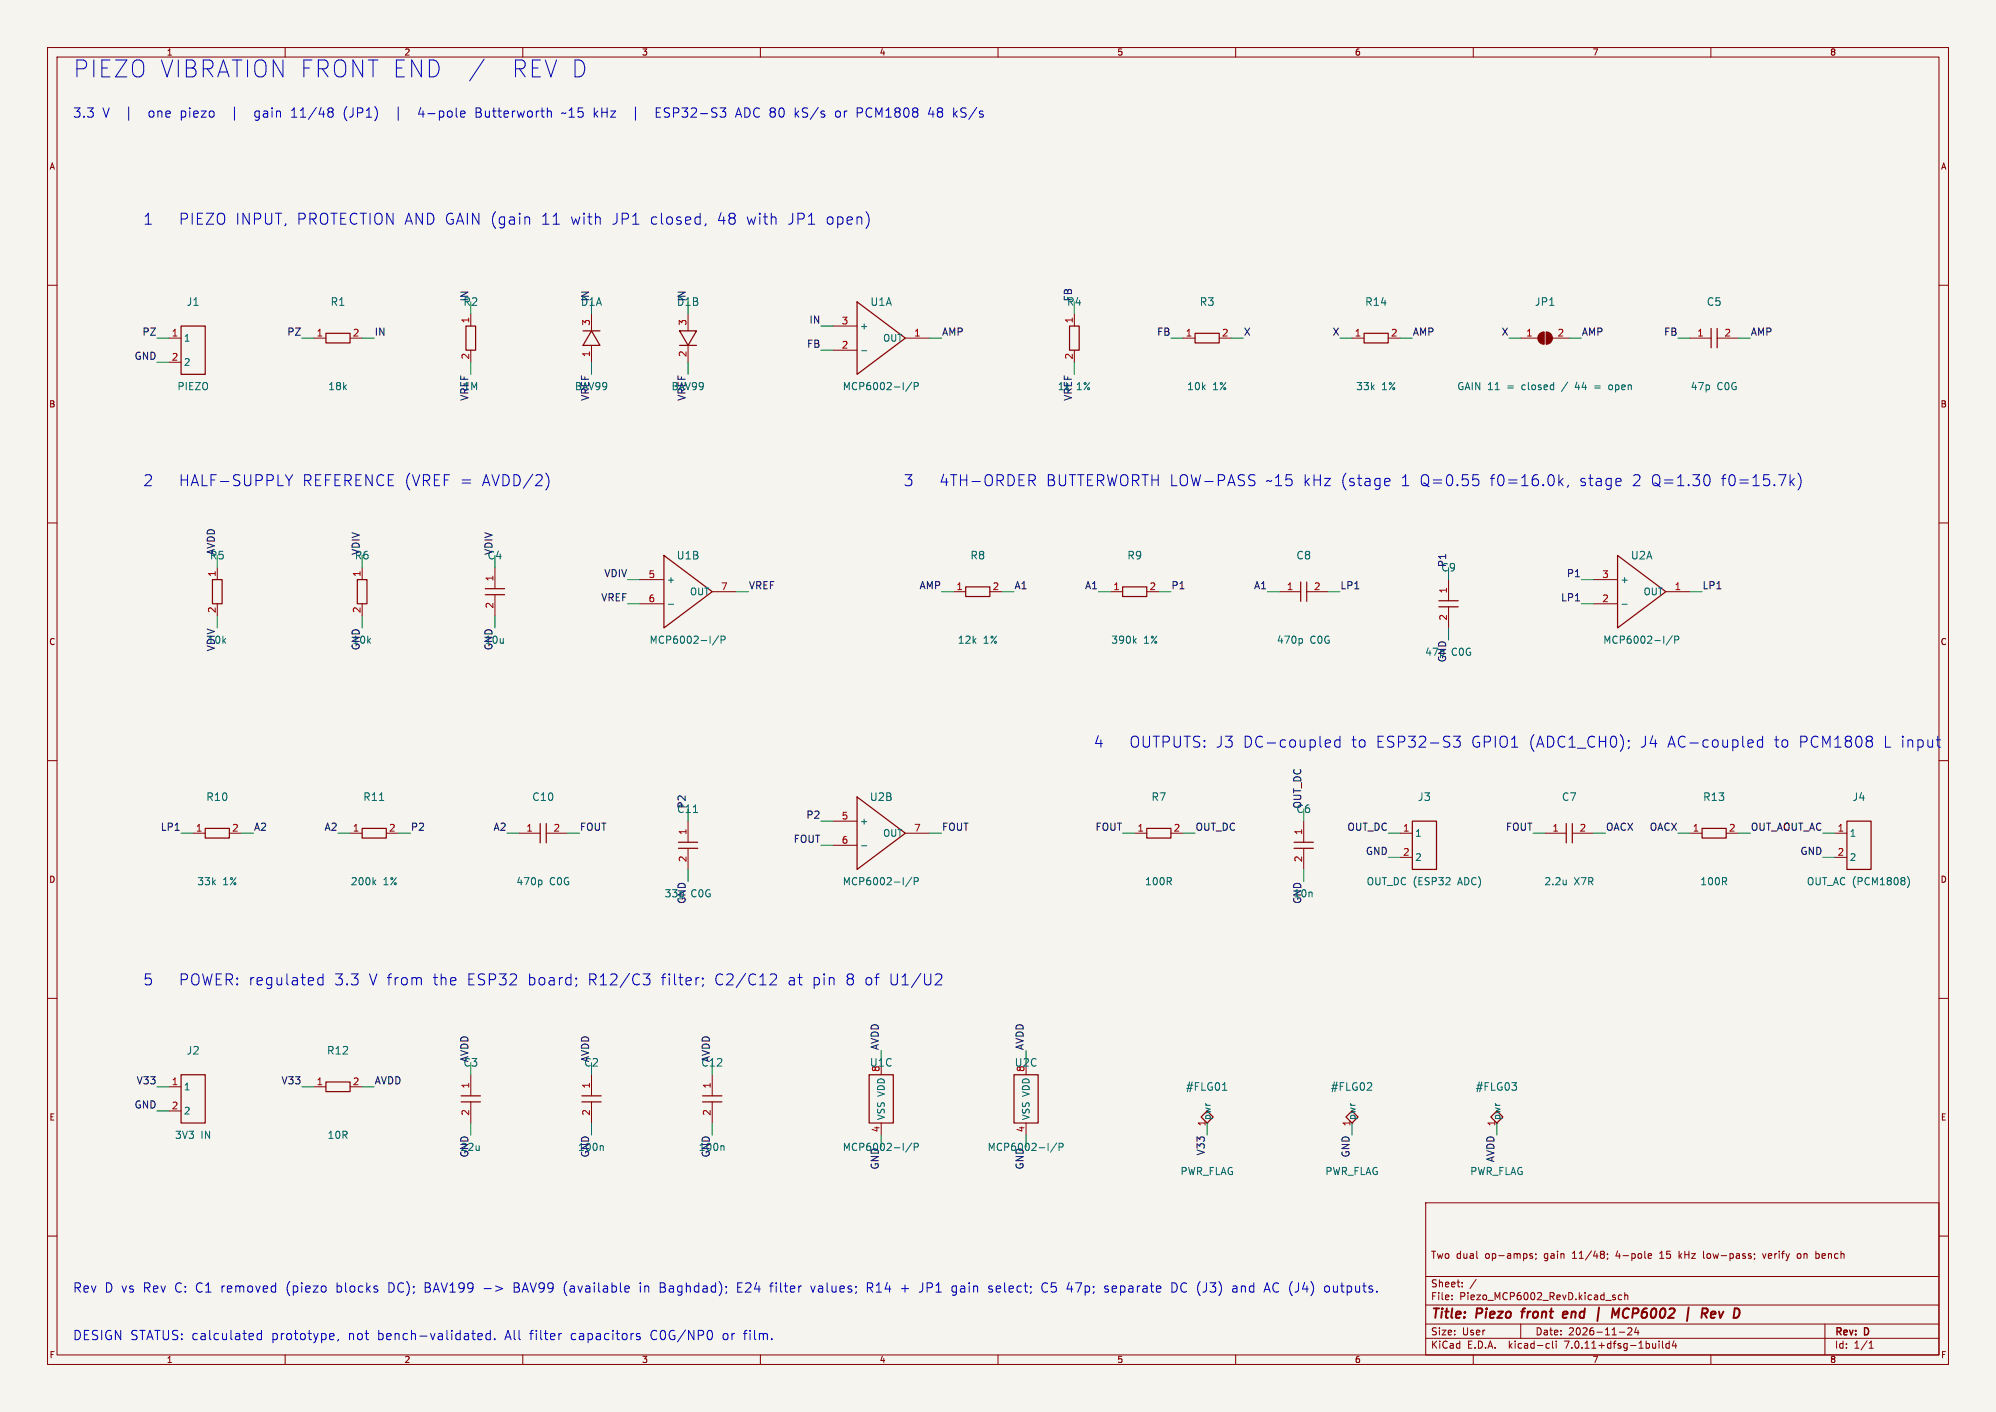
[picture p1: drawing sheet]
(kicad_sch (version 20230121) (generator eeschema) (paper "User" 420 297) (title_block (title "Piezo front end | MCP6002 | Rev D") (date "2026-11-24") (rev "D") (comment 1 "Two dual op-amps; gain 11/48; 4-pole 15 kHz low-pass; verify on bench"))
(lib_symbols
(symbol "Piezo_Local:BAV199" (pin_names (offset 0.508) hide) (in_bom yes) (on_board yes) (property "Reference" "D" (at 0 0 0) (effects (font (size 1.7780 1.7780)) )) (property "Value" "BAV199" (at 0 0 0) (effects (font (size 1.7780 1.7780)) )) (symbol "BAV199_1_1" (polyline (pts (xy -1.7780 1.5240)(xy 1.7780 1.5240)) (stroke (width 0.254) (type default)) (fill (type none)))(polyline (pts (xy -1.7780 -1.5240)(xy 1.7780 -1.5240)(xy 0.0000 1.5240)(xy -1.7780 -1.5240)) (stroke (width 0.254) (type default)) (fill (type none)))(pin passive line (at 0.0000 5.0800 270) (length 3.5560) (name "K1/A2" (effects (font (size 1.4224 1.4224)) )) (number "3" (effects (font (size 1.4224 1.4224)) )))(pin passive line (at 0.0000 -5.0800 90) (length 3.5560) (name "A1" (effects (font (size 1.4224 1.4224)) )) (number "1" (effects (font (size 1.4224 1.4224)) ))))(symbol "BAV199_2_1" (polyline (pts (xy -1.7780 -1.5240)(xy 1.7780 -1.5240)) (stroke (width 0.254) (type default)) (fill (type none)))(polyline (pts (xy -1.7780 1.5240)(xy 1.7780 1.5240)(xy 0.0000 -1.5240)(xy -1.7780 1.5240)) (stroke (width 0.254) (type default)) (fill (type none)))(pin passive line (at 0.0000 5.0800 270) (length 3.5560) (name "K1/A2" (effects (font (size 1.4224 1.4224)) )) (number "3" (effects (font (size 1.4224 1.4224)) )))(pin passive line (at 0.0000 -5.0800 90) (length 3.5560) (name "K2" (effects (font (size 1.4224 1.4224)) )) (number "2" (effects (font (size 1.4224 1.4224)) )))))
(symbol "Piezo_Local:C_H" (pin_names (offset 0.508)) (in_bom yes) (on_board yes) (property "Reference" "C" (at 0 0 0) (effects (font (size 1.7780 1.7780)) )) (property "Value" "C_H" (at 0 0 0) (effects (font (size 1.7780 1.7780)) )) (symbol "C_H_1_1" (polyline (pts (xy -0.6350 -2.0320)(xy -0.6350 2.0320)) (stroke (width 0.254) (type default)) (fill (type none)))(polyline (pts (xy 0.6350 -2.0320)(xy 0.6350 2.0320)) (stroke (width 0.254) (type default)) (fill (type none)))(pin passive line (at -5.0800 0.0000 0) (length 4.4450) (name "~" (effects (font (size 1.4224 1.4224)) )) (number "1" (effects (font (size 1.4224 1.4224)) )))(pin passive line (at 5.0800 0.0000 180) (length 4.4450) (name "~" (effects (font (size 1.4224 1.4224)) )) (number "2" (effects (font (size 1.4224 1.4224)) )))))
(symbol "Piezo_Local:C_V" (pin_names (offset 0.508)) (in_bom yes) (on_board yes) (property "Reference" "C" (at 0 0 0) (effects (font (size 1.7780 1.7780)) )) (property "Value" "C_V" (at 0 0 0) (effects (font (size 1.7780 1.7780)) )) (symbol "C_V_1_1" (polyline (pts (xy -2.0320 0.6350)(xy 2.0320 0.6350)) (stroke (width 0.254) (type default)) (fill (type none)))(polyline (pts (xy -2.0320 -0.6350)(xy 2.0320 -0.6350)) (stroke (width 0.254) (type default)) (fill (type none)))(pin passive line (at 0.0000 5.0800 270) (length 4.4450) (name "~" (effects (font (size 1.4224 1.4224)) )) (number "1" (effects (font (size 1.4224 1.4224)) )))(pin passive line (at 0.0000 -5.0800 90) (length 4.4450) (name "~" (effects (font (size 1.4224 1.4224)) )) (number "2" (effects (font (size 1.4224 1.4224)) )))))
(symbol "Piezo_Local:Conn_2" (pin_names (offset 0.508)) (in_bom yes) (on_board yes) (property "Reference" "J" (at 0 0 0) (effects (font (size 1.7780 1.7780)) )) (property "Value" "Conn_2" (at 0 0 0) (effects (font (size 1.7780 1.7780)) )) (symbol "Conn_2_1_1" (rectangle (start -2.5400 2.5400) (end 2.5400 -7.6200) (stroke (width 0.254) (type default)) (fill (type none)))(pin passive line (at -5.0800 0.0000 0) (length 2.5400) (name "1" (effects (font (size 1.4224 1.4224)) )) (number "1" (effects (font (size 1.4224 1.4224)) )))(pin passive line (at -5.0800 -5.0800 0) (length 2.5400) (name "2" (effects (font (size 1.4224 1.4224)) )) (number "2" (effects (font (size 1.4224 1.4224)) )))))
(symbol "Piezo_Local:MCP6002_DIP" (pin_names (offset 0.508)) (in_bom yes) (on_board yes) (property "Reference" "U" (at 0 0 0) (effects (font (size 1.7780 1.7780)) )) (property "Value" "MCP6002_DIP" (at 0 0 0) (effects (font (size 1.7780 1.7780)) )) (symbol "MCP6002_DIP_1_1" (polyline (pts (xy -5.0800 7.6200)(xy -5.0800 -7.6200)(xy 5.0800 0.0000)(xy -5.0800 7.6200)) (stroke (width 0.254) (type default)) (fill (type none)))(pin input line (at -10.1600 2.5400 0) (length 5.0800) (name "+" (effects (font (size 1.4224 1.4224)) )) (number "3" (effects (font (size 1.4224 1.4224)) )))(pin input line (at -10.1600 -2.5400 0) (length 5.0800) (name "-" (effects (font (size 1.4224 1.4224)) )) (number "2" (effects (font (size 1.4224 1.4224)) )))(pin output line (at 10.1600 0.0000 180) (length 5.0800) (name "OUT" (effects (font (size 1.4224 1.4224)) )) (number "1" (effects (font (size 1.4224 1.4224)) ))))(symbol "MCP6002_DIP_2_1" (polyline (pts (xy -5.0800 7.6200)(xy -5.0800 -7.6200)(xy 5.0800 0.0000)(xy -5.0800 7.6200)) (stroke (width 0.254) (type default)) (fill (type none)))(pin input line (at -10.1600 2.5400 0) (length 5.0800) (name "+" (effects (font (size 1.4224 1.4224)) )) (number "5" (effects (font (size 1.4224 1.4224)) )))(pin input line (at -10.1600 -2.5400 0) (length 5.0800) (name "-" (effects (font (size 1.4224 1.4224)) )) (number "6" (effects (font (size 1.4224 1.4224)) )))(pin output line (at 10.1600 0.0000 180) (length 5.0800) (name "OUT" (effects (font (size 1.4224 1.4224)) )) (number "7" (effects (font (size 1.4224 1.4224)) ))))(symbol "MCP6002_DIP_3_1" (rectangle (start -2.5400 -5.0800) (end 2.5400 5.0800) (stroke (width 0.254) (type default)) (fill (type none)))(pin power_in line (at 0.0000 7.6200 270) (length 2.5400) (name "VDD" (effects (font (size 1.4224 1.4224)) )) (number "8" (effects (font (size 1.4224 1.4224)) )))(pin power_in line (at 0.0000 -7.6200 90) (length 2.5400) (name "VSS" (effects (font (size 1.4224 1.4224)) )) (number "4" (effects (font (size 1.4224 1.4224)) )))))
(symbol "Piezo_Local:PWR_FLAG" (pin_names (offset 0.508)) (in_bom yes) (on_board yes) (property "Reference" " #FLG" (at 0 0 0) (effects (font (size 1.7780 1.7780)) )) (property "Value" "PWR_FLAG" (at 0 0 0) (effects (font (size 1.7780 1.7780)) )) (symbol "PWR_FLAG_1_1" (polyline (pts (xy 0.0000 0.0000)(xy -1.2700 1.2700)(xy 0.0000 2.5400)(xy 1.2700 1.2700)(xy 0.0000 0.0000)) (stroke (width 0.254) (type default)) (fill (type none)))(pin power_out line (at 0.0000 0.0000 90) (length 0.0000) (name "pwr" (effects (font (size 1.4224 1.4224)) )) (number "1" (effects (font (size 1.4224 1.4224)) )))))
(symbol "Piezo_Local:R_H" (pin_names (offset 0.508)) (in_bom yes) (on_board yes) (property "Reference" "R" (at 0 0 0) (effects (font (size 1.7780 1.7780)) )) (property "Value" "R_H" (at 0 0 0) (effects (font (size 1.7780 1.7780)) )) (symbol "R_H_1_1" (rectangle (start -2.5400 -1.0160) (end 2.5400 1.0160) (stroke (width 0.254) (type default)) (fill (type none)))(pin passive line (at -5.0800 0.0000 0) (length 2.5400) (name "~" (effects (font (size 1.4224 1.4224)) )) (number "1" (effects (font (size 1.4224 1.4224)) )))(pin passive line (at 5.0800 0.0000 180) (length 2.5400) (name "~" (effects (font (size 1.4224 1.4224)) )) (number "2" (effects (font (size 1.4224 1.4224)) )))))
(symbol "Piezo_Local:R_V" (pin_names (offset 0.508)) (in_bom yes) (on_board yes) (property "Reference" "R" (at 0 0 0) (effects (font (size 1.7780 1.7780)) )) (property "Value" "R_V" (at 0 0 0) (effects (font (size 1.7780 1.7780)) )) (symbol "R_V_1_1" (rectangle (start -1.0160 -2.5400) (end 1.0160 2.5400) (stroke (width 0.254) (type default)) (fill (type none)))(pin passive line (at 0.0000 5.0800 270) (length 2.5400) (name "~" (effects (font (size 1.4224 1.4224)) )) (number "1" (effects (font (size 1.4224 1.4224)) )))(pin passive line (at 0.0000 -5.0800 90) (length 2.5400) (name "~" (effects (font (size 1.4224 1.4224)) )) (number "2" (effects (font (size 1.4224 1.4224)) )))))
(symbol "Piezo_Local:SJ_H" (pin_names (offset 0.508) hide) (in_bom yes) (on_board yes) (property "Reference" "JP" (at 0 0 0) (effects (font (size 1.7780 1.7780)) )) (property "Value" "SJ_H" (at 0 0 0) (effects (font (size 1.7780 1.7780)) )) (symbol "SJ_H_1_1" (arc (start -0.2540 1.2700) (mid -1.5240 0) (end -0.2540 -1.2700) (stroke (width 0.254) (type default)) (fill (type outline)))(polyline (pts (xy -0.2540 1.2700)(xy -0.2540 -1.2700)) (stroke (width 0.254) (type default)) (fill (type none)))(arc (start 0.2540 -1.2700) (mid 1.5240 0) (end 0.2540 1.2700) (stroke (width 0.254) (type default)) (fill (type outline)))(polyline (pts (xy 0.2540 1.2700)(xy 0.2540 -1.2700)) (stroke (width 0.254) (type default)) (fill (type none)))(pin passive line (at -5.0800 0.0000 0) (length 3.5560) (name "~" (effects (font (size 1.4224 1.4224)) )) (number "1" (effects (font (size 1.4224 1.4224)) )))(pin passive line (at 5.0800 0.0000 180) (length 3.5560) (name "~" (effects (font (size 1.4224 1.4224)) )) (number "2" (effects (font (size 1.4224 1.4224)) ))))))
(text "1   PIEZO INPUT, PROTECTION AND GAIN (gain 11 with JP1 closed, 48 with JP1 open)" (at 30.0000 45.0000 0) (effects (font (size 2.3114 2.3114)) (justify left top)))
(symbol (lib_id "Piezo_Local:Conn_2") (at 40.6400 71.1200 0) (unit 1)
 (in_bom yes) (on_board yes) (dnp no)
 (property "Reference" "J1" (at 40.6400 63.5000 0) (effects (font (size 1.6002 1.6002)) ))
 (property "Value" "PIEZO" (at 40.6400 81.2800 0) (effects (font (size 1.5113 1.5113)) ))
 (property "Footprint" "Piezo_PCB:Header_1x02" (at 40.6400 71.1200 0) (effects (font (size 1.7780 1.7780)) hide)))
(wire (pts (xy 35.5600 71.1200) (xy 33.0200 71.1200)) (stroke (width 0) (type default)))
(label "PZ" (at 33.0200 71.1200 180) (effects (font (size 1.5113 1.5113)) (justify right bottom)))
(wire (pts (xy 35.5600 76.2000) (xy 33.0200 76.2000)) (stroke (width 0) (type default)))
(label "GND" (at 33.0200 76.2000 180) (effects (font (size 1.5113 1.5113)) (justify right bottom)))
(symbol (lib_id "Piezo_Local:R_H") (at 71.1200 71.1200 0) (unit 1)
 (in_bom yes) (on_board yes) (dnp no)
 (property "Reference" "R1" (at 71.1200 63.5000 0) (effects (font (size 1.6002 1.6002)) ))
 (property "Value" "18k" (at 71.1200 81.2800 0) (effects (font (size 1.5113 1.5113)) ))
 (property "Footprint" "Piezo_PCB:R1206" (at 71.1200 71.1200 0) (effects (font (size 1.7780 1.7780)) hide)))
(wire (pts (xy 66.0400 71.1200) (xy 63.5000 71.1200)) (stroke (width 0) (type default)))
(label "PZ" (at 63.5000 71.1200 180) (effects (font (size 1.5113 1.5113)) (justify right bottom)))
(wire (pts (xy 76.2000 71.1200) (xy 78.7400 71.1200)) (stroke (width 0) (type default)))
(label "IN" (at 78.7400 71.1200 0) (effects (font (size 1.5113 1.5113)) (justify left bottom)))
(symbol (lib_id "Piezo_Local:R_V") (at 99.0600 71.1200 0) (unit 1)
 (in_bom yes) (on_board yes) (dnp no)
 (property "Reference" "R2" (at 99.0600 63.5000 0) (effects (font (size 1.6002 1.6002)) ))
 (property "Value" "1M" (at 99.0600 81.2800 0) (effects (font (size 1.5113 1.5113)) ))
 (property "Footprint" "Piezo_PCB:R1206" (at 99.0600 71.1200 0) (effects (font (size 1.7780 1.7780)) hide)))
(wire (pts (xy 99.0600 66.0400) (xy 99.0600 63.5000)) (stroke (width 0) (type default)))
(label "IN" (at 99.0600 63.5000 90) (effects (font (size 1.5113 1.5113)) (justify left bottom)))
(wire (pts (xy 99.0600 76.2000) (xy 99.0600 78.7400)) (stroke (width 0) (type default)))
(label "VREF" (at 99.0600 78.7400 270) (effects (font (size 1.5113 1.5113)) (justify right bottom)))
(symbol (lib_id "Piezo_Local:BAV199") (at 124.4600 71.1200 0) (unit 1)
 (in_bom yes) (on_board yes) (dnp no)
 (property "Reference" "D1" (at 124.4600 63.5000 0) (effects (font (size 1.6002 1.6002)) ))
 (property "Value" "BAV99" (at 124.4600 81.2800 0) (effects (font (size 1.5113 1.5113)) ))
 (property "Footprint" "Piezo_PCB:BAV99_SOT23" (at 124.4600 71.1200 0) (effects (font (size 1.7780 1.7780)) hide)))
(wire (pts (xy 124.4600 66.0400) (xy 124.4600 63.5000)) (stroke (width 0) (type default)))
(label "IN" (at 124.4600 63.5000 90) (effects (font (size 1.5113 1.5113)) (justify left bottom)))
(wire (pts (xy 124.4600 76.2000) (xy 124.4600 78.7400)) (stroke (width 0) (type default)))
(label "VREF" (at 124.4600 78.7400 270) (effects (font (size 1.5113 1.5113)) (justify right bottom)))
(symbol (lib_id "Piezo_Local:BAV199") (at 144.7800 71.1200 0) (unit 2)
 (in_bom yes) (on_board yes) (dnp no)
 (property "Reference" "D1" (at 144.7800 63.5000 0) (effects (font (size 1.6002 1.6002)) ))
 (property "Value" "BAV99" (at 144.7800 81.2800 0) (effects (font (size 1.5113 1.5113)) ))
 (property "Footprint" "Piezo_PCB:BAV99_SOT23" (at 144.7800 71.1200 0) (effects (font (size 1.7780 1.7780)) hide)))
(wire (pts (xy 144.7800 66.0400) (xy 144.7800 63.5000)) (stroke (width 0) (type default)))
(label "IN" (at 144.7800 63.5000 90) (effects (font (size 1.5113 1.5113)) (justify left bottom)))
(wire (pts (xy 144.7800 76.2000) (xy 144.7800 78.7400)) (stroke (width 0) (type default)))
(label "VREF" (at 144.7800 78.7400 270) (effects (font (size 1.5113 1.5113)) (justify right bottom)))
(symbol (lib_id "Piezo_Local:MCP6002_DIP") (at 185.4200 71.1200 0) (unit 1)
 (in_bom yes) (on_board yes) (dnp no)
 (property "Reference" "U1" (at 185.4200 63.5000 0) (effects (font (size 1.6002 1.6002)) ))
 (property "Value" "MCP6002-I/P" (at 185.4200 81.2800 0) (effects (font (size 1.5113 1.5113)) ))
 (property "Footprint" "Piezo_PCB:DIP8" (at 185.4200 71.1200 0) (effects (font (size 1.7780 1.7780)) hide)))
(wire (pts (xy 175.2600 68.5800) (xy 172.7200 68.5800)) (stroke (width 0) (type default)))
(label "IN" (at 172.7200 68.5800 180) (effects (font (size 1.5113 1.5113)) (justify right bottom)))
(wire (pts (xy 175.2600 73.6600) (xy 172.7200 73.6600)) (stroke (width 0) (type default)))
(label "FB" (at 172.7200 73.6600 180) (effects (font (size 1.5113 1.5113)) (justify right bottom)))
(wire (pts (xy 195.5800 71.1200) (xy 198.1200 71.1200)) (stroke (width 0) (type default)))
(label "AMP" (at 198.1200 71.1200 0) (effects (font (size 1.5113 1.5113)) (justify left bottom)))
(symbol (lib_id "Piezo_Local:R_V") (at 226.0600 71.1200 0) (unit 1)
 (in_bom yes) (on_board yes) (dnp no)
 (property "Reference" "R4" (at 226.0600 63.5000 0) (effects (font (size 1.6002 1.6002)) ))
 (property "Value" "1k 1%" (at 226.0600 81.2800 0) (effects (font (size 1.5113 1.5113)) ))
 (property "Footprint" "Piezo_PCB:R1206" (at 226.0600 71.1200 0) (effects (font (size 1.7780 1.7780)) hide)))
(wire (pts (xy 226.0600 66.0400) (xy 226.0600 63.5000)) (stroke (width 0) (type default)))
(label "FB" (at 226.0600 63.5000 90) (effects (font (size 1.5113 1.5113)) (justify left bottom)))
(wire (pts (xy 226.0600 76.2000) (xy 226.0600 78.7400)) (stroke (width 0) (type default)))
(label "VREF" (at 226.0600 78.7400 270) (effects (font (size 1.5113 1.5113)) (justify right bottom)))
(symbol (lib_id "Piezo_Local:R_H") (at 254.0000 71.1200 0) (unit 1)
 (in_bom yes) (on_board yes) (dnp no)
 (property "Reference" "R3" (at 254.0000 63.5000 0) (effects (font (size 1.6002 1.6002)) ))
 (property "Value" "10k 1%" (at 254.0000 81.2800 0) (effects (font (size 1.5113 1.5113)) ))
 (property "Footprint" "Piezo_PCB:R1206" (at 254.0000 71.1200 0) (effects (font (size 1.7780 1.7780)) hide)))
(wire (pts (xy 248.9200 71.1200) (xy 246.3800 71.1200)) (stroke (width 0) (type default)))
(label "FB" (at 246.3800 71.1200 180) (effects (font (size 1.5113 1.5113)) (justify right bottom)))
(wire (pts (xy 259.0800 71.1200) (xy 261.6200 71.1200)) (stroke (width 0) (type default)))
(label "X" (at 261.6200 71.1200 0) (effects (font (size 1.5113 1.5113)) (justify left bottom)))
(symbol (lib_id "Piezo_Local:R_H") (at 289.5600 71.1200 0) (unit 1)
 (in_bom yes) (on_board yes) (dnp no)
 (property "Reference" "R14" (at 289.5600 63.5000 0) (effects (font (size 1.6002 1.6002)) ))
 (property "Value" "33k 1%" (at 289.5600 81.2800 0) (effects (font (size 1.5113 1.5113)) ))
 (property "Footprint" "Piezo_PCB:R1206" (at 289.5600 71.1200 0) (effects (font (size 1.7780 1.7780)) hide)))
(wire (pts (xy 284.4800 71.1200) (xy 281.9400 71.1200)) (stroke (width 0) (type default)))
(label "X" (at 281.9400 71.1200 180) (effects (font (size 1.5113 1.5113)) (justify right bottom)))
(wire (pts (xy 294.6400 71.1200) (xy 297.1800 71.1200)) (stroke (width 0) (type default)))
(label "AMP" (at 297.1800 71.1200 0) (effects (font (size 1.5113 1.5113)) (justify left bottom)))
(symbol (lib_id "Piezo_Local:SJ_H") (at 325.1200 71.1200 0) (unit 1)
 (in_bom yes) (on_board yes) (dnp no)
 (property "Reference" "JP1" (at 325.1200 63.5000 0) (effects (font (size 1.6002 1.6002)) ))
 (property "Value" "GAIN 11 = closed / 44 = open" (at 325.1200 81.2800 0) (effects (font (size 1.5113 1.5113)) ))
 (property "Footprint" "Piezo_PCB:SolderJumper_2" (at 325.1200 71.1200 0) (effects (font (size 1.7780 1.7780)) hide)))
(wire (pts (xy 320.0400 71.1200) (xy 317.5000 71.1200)) (stroke (width 0) (type default)))
(label "X" (at 317.5000 71.1200 180) (effects (font (size 1.5113 1.5113)) (justify right bottom)))
(wire (pts (xy 330.2000 71.1200) (xy 332.7400 71.1200)) (stroke (width 0) (type default)))
(label "AMP" (at 332.7400 71.1200 0) (effects (font (size 1.5113 1.5113)) (justify left bottom)))
(symbol (lib_id "Piezo_Local:C_H") (at 360.6800 71.1200 0) (unit 1)
 (in_bom yes) (on_board yes) (dnp no)
 (property "Reference" "C5" (at 360.6800 63.5000 0) (effects (font (size 1.6002 1.6002)) ))
 (property "Value" "47p C0G" (at 360.6800 81.2800 0) (effects (font (size 1.5113 1.5113)) ))
 (property "Footprint" "Piezo_PCB:C1206" (at 360.6800 71.1200 0) (effects (font (size 1.7780 1.7780)) hide)))
(wire (pts (xy 355.6000 71.1200) (xy 353.0600 71.1200)) (stroke (width 0) (type default)))
(label "FB" (at 353.0600 71.1200 180) (effects (font (size 1.5113 1.5113)) (justify right bottom)))
(wire (pts (xy 365.7600 71.1200) (xy 368.3000 71.1200)) (stroke (width 0) (type default)))
(label "AMP" (at 368.3000 71.1200 0) (effects (font (size 1.5113 1.5113)) (justify left bottom)))
(text "2   HALF-SUPPLY REFERENCE (VREF = AVDD/2)" (at 30.0000 100.0000 0) (effects (font (size 2.3114 2.3114)) (justify left top)))
(symbol (lib_id "Piezo_Local:R_V") (at 45.7200 124.4600 0) (unit 1)
 (in_bom yes) (on_board yes) (dnp no)
 (property "Reference" "R5" (at 45.7200 116.8400 0) (effects (font (size 1.6002 1.6002)) ))
 (property "Value" "10k" (at 45.7200 134.6200 0) (effects (font (size 1.5113 1.5113)) ))
 (property "Footprint" "Piezo_PCB:R1206" (at 45.7200 124.4600 0) (effects (font (size 1.7780 1.7780)) hide)))
(wire (pts (xy 45.7200 119.3800) (xy 45.7200 116.8400)) (stroke (width 0) (type default)))
(label "AVDD" (at 45.7200 116.8400 90) (effects (font (size 1.5113 1.5113)) (justify left bottom)))
(wire (pts (xy 45.7200 129.5400) (xy 45.7200 132.0800)) (stroke (width 0) (type default)))
(label "VDIV" (at 45.7200 132.0800 270) (effects (font (size 1.5113 1.5113)) (justify right bottom)))
(symbol (lib_id "Piezo_Local:R_V") (at 76.2000 124.4600 0) (unit 1)
 (in_bom yes) (on_board yes) (dnp no)
 (property "Reference" "R6" (at 76.2000 116.8400 0) (effects (font (size 1.6002 1.6002)) ))
 (property "Value" "10k" (at 76.2000 134.6200 0) (effects (font (size 1.5113 1.5113)) ))
 (property "Footprint" "Piezo_PCB:R1206" (at 76.2000 124.4600 0) (effects (font (size 1.7780 1.7780)) hide)))
(wire (pts (xy 76.2000 119.3800) (xy 76.2000 116.8400)) (stroke (width 0) (type default)))
(label "VDIV" (at 76.2000 116.8400 90) (effects (font (size 1.5113 1.5113)) (justify left bottom)))
(wire (pts (xy 76.2000 129.5400) (xy 76.2000 132.0800)) (stroke (width 0) (type default)))
(label "GND" (at 76.2000 132.0800 270) (effects (font (size 1.5113 1.5113)) (justify right bottom)))
(symbol (lib_id "Piezo_Local:C_V") (at 104.1400 124.4600 0) (unit 1)
 (in_bom yes) (on_board yes) (dnp no)
 (property "Reference" "C4" (at 104.1400 116.8400 0) (effects (font (size 1.6002 1.6002)) ))
 (property "Value" "10u" (at 104.1400 134.6200 0) (effects (font (size 1.5113 1.5113)) ))
 (property "Footprint" "Piezo_PCB:C1206" (at 104.1400 124.4600 0) (effects (font (size 1.7780 1.7780)) hide)))
(wire (pts (xy 104.1400 119.3800) (xy 104.1400 116.8400)) (stroke (width 0) (type default)))
(label "VDIV" (at 104.1400 116.8400 90) (effects (font (size 1.5113 1.5113)) (justify left bottom)))
(wire (pts (xy 104.1400 129.5400) (xy 104.1400 132.0800)) (stroke (width 0) (type default)))
(label "GND" (at 104.1400 132.0800 270) (effects (font (size 1.5113 1.5113)) (justify right bottom)))
(symbol (lib_id "Piezo_Local:MCP6002_DIP") (at 144.7800 124.4600 0) (unit 2)
 (in_bom yes) (on_board yes) (dnp no)
 (property "Reference" "U1" (at 144.7800 116.8400 0) (effects (font (size 1.6002 1.6002)) ))
 (property "Value" "MCP6002-I/P" (at 144.7800 134.6200 0) (effects (font (size 1.5113 1.5113)) ))
 (property "Footprint" "Piezo_PCB:DIP8" (at 144.7800 124.4600 0) (effects (font (size 1.7780 1.7780)) hide)))
(wire (pts (xy 134.6200 121.9200) (xy 132.0800 121.9200)) (stroke (width 0) (type default)))
(label "VDIV" (at 132.0800 121.9200 180) (effects (font (size 1.5113 1.5113)) (justify right bottom)))
(wire (pts (xy 134.6200 127.0000) (xy 132.0800 127.0000)) (stroke (width 0) (type default)))
(label "VREF" (at 132.0800 127.0000 180) (effects (font (size 1.5113 1.5113)) (justify right bottom)))
(wire (pts (xy 154.9400 124.4600) (xy 157.4800 124.4600)) (stroke (width 0) (type default)))
(label "VREF" (at 157.4800 124.4600 0) (effects (font (size 1.5113 1.5113)) (justify left bottom)))
(text "3   4TH-ORDER BUTTERWORTH LOW-PASS ~15 kHz (stage 1 Q=0.55 f0=16.0k, stage 2 Q=1.30 f0=15.7k)" (at 190.0000 100.0000 0) (effects (font (size 2.3114 2.3114)) (justify left top)))
(symbol (lib_id "Piezo_Local:R_H") (at 205.7400 124.4600 0) (unit 1)
 (in_bom yes) (on_board yes) (dnp no)
 (property "Reference" "R8" (at 205.7400 116.8400 0) (effects (font (size 1.6002 1.6002)) ))
 (property "Value" "12k 1%" (at 205.7400 134.6200 0) (effects (font (size 1.5113 1.5113)) ))
 (property "Footprint" "Piezo_PCB:R1206" (at 205.7400 124.4600 0) (effects (font (size 1.7780 1.7780)) hide)))
(wire (pts (xy 200.6600 124.4600) (xy 198.1200 124.4600)) (stroke (width 0) (type default)))
(label "AMP" (at 198.1200 124.4600 180) (effects (font (size 1.5113 1.5113)) (justify right bottom)))
(wire (pts (xy 210.8200 124.4600) (xy 213.3600 124.4600)) (stroke (width 0) (type default)))
(label "A1" (at 213.3600 124.4600 0) (effects (font (size 1.5113 1.5113)) (justify left bottom)))
(symbol (lib_id "Piezo_Local:R_H") (at 238.7600 124.4600 0) (unit 1)
 (in_bom yes) (on_board yes) (dnp no)
 (property "Reference" "R9" (at 238.7600 116.8400 0) (effects (font (size 1.6002 1.6002)) ))
 (property "Value" "390k 1%" (at 238.7600 134.6200 0) (effects (font (size 1.5113 1.5113)) ))
 (property "Footprint" "Piezo_PCB:R1206" (at 238.7600 124.4600 0) (effects (font (size 1.7780 1.7780)) hide)))
(wire (pts (xy 233.6800 124.4600) (xy 231.1400 124.4600)) (stroke (width 0) (type default)))
(label "A1" (at 231.1400 124.4600 180) (effects (font (size 1.5113 1.5113)) (justify right bottom)))
(wire (pts (xy 243.8400 124.4600) (xy 246.3800 124.4600)) (stroke (width 0) (type default)))
(label "P1" (at 246.3800 124.4600 0) (effects (font (size 1.5113 1.5113)) (justify left bottom)))
(symbol (lib_id "Piezo_Local:C_H") (at 274.3200 124.4600 0) (unit 1)
 (in_bom yes) (on_board yes) (dnp no)
 (property "Reference" "C8" (at 274.3200 116.8400 0) (effects (font (size 1.6002 1.6002)) ))
 (property "Value" "470p C0G" (at 274.3200 134.6200 0) (effects (font (size 1.5113 1.5113)) ))
 (property "Footprint" "Piezo_PCB:C1206" (at 274.3200 124.4600 0) (effects (font (size 1.7780 1.7780)) hide)))
(wire (pts (xy 269.2400 124.4600) (xy 266.7000 124.4600)) (stroke (width 0) (type default)))
(label "A1" (at 266.7000 124.4600 180) (effects (font (size 1.5113 1.5113)) (justify right bottom)))
(wire (pts (xy 279.4000 124.4600) (xy 281.9400 124.4600)) (stroke (width 0) (type default)))
(label "LP1" (at 281.9400 124.4600 0) (effects (font (size 1.5113 1.5113)) (justify left bottom)))
(symbol (lib_id "Piezo_Local:C_V") (at 304.8000 127.0000 0) (unit 1)
 (in_bom yes) (on_board yes) (dnp no)
 (property "Reference" "C9" (at 304.8000 119.3800 0) (effects (font (size 1.6002 1.6002)) ))
 (property "Value" "47p C0G" (at 304.8000 137.1600 0) (effects (font (size 1.5113 1.5113)) ))
 (property "Footprint" "Piezo_PCB:C1206" (at 304.8000 127.0000 0) (effects (font (size 1.7780 1.7780)) hide)))
(wire (pts (xy 304.8000 121.9200) (xy 304.8000 119.3800)) (stroke (width 0) (type default)))
(label "P1" (at 304.8000 119.3800 90) (effects (font (size 1.5113 1.5113)) (justify left bottom)))
(wire (pts (xy 304.8000 132.0800) (xy 304.8000 134.6200)) (stroke (width 0) (type default)))
(label "GND" (at 304.8000 134.6200 270) (effects (font (size 1.5113 1.5113)) (justify right bottom)))
(symbol (lib_id "Piezo_Local:MCP6002_DIP") (at 345.4400 124.4600 0) (unit 1)
 (in_bom yes) (on_board yes) (dnp no)
 (property "Reference" "U2" (at 345.4400 116.8400 0) (effects (font (size 1.6002 1.6002)) ))
 (property "Value" "MCP6002-I/P" (at 345.4400 134.6200 0) (effects (font (size 1.5113 1.5113)) ))
 (property "Footprint" "Piezo_PCB:DIP8" (at 345.4400 124.4600 0) (effects (font (size 1.7780 1.7780)) hide)))
(wire (pts (xy 335.2800 121.9200) (xy 332.7400 121.9200)) (stroke (width 0) (type default)))
(label "P1" (at 332.7400 121.9200 180) (effects (font (size 1.5113 1.5113)) (justify right bottom)))
(wire (pts (xy 335.2800 127.0000) (xy 332.7400 127.0000)) (stroke (width 0) (type default)))
(label "LP1" (at 332.7400 127.0000 180) (effects (font (size 1.5113 1.5113)) (justify right bottom)))
(wire (pts (xy 355.6000 124.4600) (xy 358.1400 124.4600)) (stroke (width 0) (type default)))
(label "LP1" (at 358.1400 124.4600 0) (effects (font (size 1.5113 1.5113)) (justify left bottom)))
(symbol (lib_id "Piezo_Local:R_H") (at 45.7200 175.2600 0) (unit 1)
 (in_bom yes) (on_board yes) (dnp no)
 (property "Reference" "R10" (at 45.7200 167.6400 0) (effects (font (size 1.6002 1.6002)) ))
 (property "Value" "33k 1%" (at 45.7200 185.4200 0) (effects (font (size 1.5113 1.5113)) ))
 (property "Footprint" "Piezo_PCB:R1206" (at 45.7200 175.2600 0) (effects (font (size 1.7780 1.7780)) hide)))
(wire (pts (xy 40.6400 175.2600) (xy 38.1000 175.2600)) (stroke (width 0) (type default)))
(label "LP1" (at 38.1000 175.2600 180) (effects (font (size 1.5113 1.5113)) (justify right bottom)))
(wire (pts (xy 50.8000 175.2600) (xy 53.3400 175.2600)) (stroke (width 0) (type default)))
(label "A2" (at 53.3400 175.2600 0) (effects (font (size 1.5113 1.5113)) (justify left bottom)))
(symbol (lib_id "Piezo_Local:R_H") (at 78.7400 175.2600 0) (unit 1)
 (in_bom yes) (on_board yes) (dnp no)
 (property "Reference" "R11" (at 78.7400 167.6400 0) (effects (font (size 1.6002 1.6002)) ))
 (property "Value" "200k 1%" (at 78.7400 185.4200 0) (effects (font (size 1.5113 1.5113)) ))
 (property "Footprint" "Piezo_PCB:R1206" (at 78.7400 175.2600 0) (effects (font (size 1.7780 1.7780)) hide)))
(wire (pts (xy 73.6600 175.2600) (xy 71.1200 175.2600)) (stroke (width 0) (type default)))
(label "A2" (at 71.1200 175.2600 180) (effects (font (size 1.5113 1.5113)) (justify right bottom)))
(wire (pts (xy 83.8200 175.2600) (xy 86.3600 175.2600)) (stroke (width 0) (type default)))
(label "P2" (at 86.3600 175.2600 0) (effects (font (size 1.5113 1.5113)) (justify left bottom)))
(symbol (lib_id "Piezo_Local:C_H") (at 114.3000 175.2600 0) (unit 1)
 (in_bom yes) (on_board yes) (dnp no)
 (property "Reference" "C10" (at 114.3000 167.6400 0) (effects (font (size 1.6002 1.6002)) ))
 (property "Value" "470p C0G" (at 114.3000 185.4200 0) (effects (font (size 1.5113 1.5113)) ))
 (property "Footprint" "Piezo_PCB:C1206" (at 114.3000 175.2600 0) (effects (font (size 1.7780 1.7780)) hide)))
(wire (pts (xy 109.2200 175.2600) (xy 106.6800 175.2600)) (stroke (width 0) (type default)))
(label "A2" (at 106.6800 175.2600 180) (effects (font (size 1.5113 1.5113)) (justify right bottom)))
(wire (pts (xy 119.3800 175.2600) (xy 121.9200 175.2600)) (stroke (width 0) (type default)))
(label "FOUT" (at 121.9200 175.2600 0) (effects (font (size 1.5113 1.5113)) (justify left bottom)))
(symbol (lib_id "Piezo_Local:C_V") (at 144.7800 177.8000 0) (unit 1)
 (in_bom yes) (on_board yes) (dnp no)
 (property "Reference" "C11" (at 144.7800 170.1800 0) (effects (font (size 1.6002 1.6002)) ))
 (property "Value" "33p C0G" (at 144.7800 187.9600 0) (effects (font (size 1.5113 1.5113)) ))
 (property "Footprint" "Piezo_PCB:C1206" (at 144.7800 177.8000 0) (effects (font (size 1.7780 1.7780)) hide)))
(wire (pts (xy 144.7800 172.7200) (xy 144.7800 170.1800)) (stroke (width 0) (type default)))
(label "P2" (at 144.7800 170.1800 90) (effects (font (size 1.5113 1.5113)) (justify left bottom)))
(wire (pts (xy 144.7800 182.8800) (xy 144.7800 185.4200)) (stroke (width 0) (type default)))
(label "GND" (at 144.7800 185.4200 270) (effects (font (size 1.5113 1.5113)) (justify right bottom)))
(symbol (lib_id "Piezo_Local:MCP6002_DIP") (at 185.4200 175.2600 0) (unit 2)
 (in_bom yes) (on_board yes) (dnp no)
 (property "Reference" "U2" (at 185.4200 167.6400 0) (effects (font (size 1.6002 1.6002)) ))
 (property "Value" "MCP6002-I/P" (at 185.4200 185.4200 0) (effects (font (size 1.5113 1.5113)) ))
 (property "Footprint" "Piezo_PCB:DIP8" (at 185.4200 175.2600 0) (effects (font (size 1.7780 1.7780)) hide)))
(wire (pts (xy 175.2600 172.7200) (xy 172.7200 172.7200)) (stroke (width 0) (type default)))
(label "P2" (at 172.7200 172.7200 180) (effects (font (size 1.5113 1.5113)) (justify right bottom)))
(wire (pts (xy 175.2600 177.8000) (xy 172.7200 177.8000)) (stroke (width 0) (type default)))
(label "FOUT" (at 172.7200 177.8000 180) (effects (font (size 1.5113 1.5113)) (justify right bottom)))
(wire (pts (xy 195.5800 175.2600) (xy 198.1200 175.2600)) (stroke (width 0) (type default)))
(label "FOUT" (at 198.1200 175.2600 0) (effects (font (size 1.5113 1.5113)) (justify left bottom)))
(text "4   OUTPUTS: J3 DC-coupled to ESP32-S3 GPIO1 (ADC1_CH0); J4 AC-coupled to PCM1808 L input" (at 230.0000 155.0000 0) (effects (font (size 2.3114 2.3114)) (justify left top)))
(symbol (lib_id "Piezo_Local:R_H") (at 243.8400 175.2600 0) (unit 1)
 (in_bom yes) (on_board yes) (dnp no)
 (property "Reference" "R7" (at 243.8400 167.6400 0) (effects (font (size 1.6002 1.6002)) ))
 (property "Value" "100R" (at 243.8400 185.4200 0) (effects (font (size 1.5113 1.5113)) ))
 (property "Footprint" "Piezo_PCB:R1206" (at 243.8400 175.2600 0) (effects (font (size 1.7780 1.7780)) hide)))
(wire (pts (xy 238.7600 175.2600) (xy 236.2200 175.2600)) (stroke (width 0) (type default)))
(label "FOUT" (at 236.2200 175.2600 180) (effects (font (size 1.5113 1.5113)) (justify right bottom)))
(wire (pts (xy 248.9200 175.2600) (xy 251.4600 175.2600)) (stroke (width 0) (type default)))
(label "OUT_DC" (at 251.4600 175.2600 0) (effects (font (size 1.5113 1.5113)) (justify left bottom)))
(symbol (lib_id "Piezo_Local:C_V") (at 274.3200 177.8000 0) (unit 1)
 (in_bom yes) (on_board yes) (dnp no)
 (property "Reference" "C6" (at 274.3200 170.1800 0) (effects (font (size 1.6002 1.6002)) ))
 (property "Value" "10n" (at 274.3200 187.9600 0) (effects (font (size 1.5113 1.5113)) ))
 (property "Footprint" "Piezo_PCB:C1206" (at 274.3200 177.8000 0) (effects (font (size 1.7780 1.7780)) hide)))
(wire (pts (xy 274.3200 172.7200) (xy 274.3200 170.1800)) (stroke (width 0) (type default)))
(label "OUT_DC" (at 274.3200 170.1800 90) (effects (font (size 1.5113 1.5113)) (justify left bottom)))
(wire (pts (xy 274.3200 182.8800) (xy 274.3200 185.4200)) (stroke (width 0) (type default)))
(label "GND" (at 274.3200 185.4200 270) (effects (font (size 1.5113 1.5113)) (justify right bottom)))
(symbol (lib_id "Piezo_Local:Conn_2") (at 299.7200 175.2600 0) (unit 1)
 (in_bom yes) (on_board yes) (dnp no)
 (property "Reference" "J3" (at 299.7200 167.6400 0) (effects (font (size 1.6002 1.6002)) ))
 (property "Value" "OUT_DC (ESP32 ADC)" (at 299.7200 185.4200 0) (effects (font (size 1.5113 1.5113)) ))
 (property "Footprint" "Piezo_PCB:Header_1x02" (at 299.7200 175.2600 0) (effects (font (size 1.7780 1.7780)) hide)))
(wire (pts (xy 294.6400 175.2600) (xy 292.1000 175.2600)) (stroke (width 0) (type default)))
(label "OUT_DC" (at 292.1000 175.2600 180) (effects (font (size 1.5113 1.5113)) (justify right bottom)))
(wire (pts (xy 294.6400 180.3400) (xy 292.1000 180.3400)) (stroke (width 0) (type default)))
(label "GND" (at 292.1000 180.3400 180) (effects (font (size 1.5113 1.5113)) (justify right bottom)))
(symbol (lib_id "Piezo_Local:C_H") (at 330.2000 175.2600 0) (unit 1)
 (in_bom yes) (on_board yes) (dnp no)
 (property "Reference" "C7" (at 330.2000 167.6400 0) (effects (font (size 1.6002 1.6002)) ))
 (property "Value" "2.2u X7R" (at 330.2000 185.4200 0) (effects (font (size 1.5113 1.5113)) ))
 (property "Footprint" "Piezo_PCB:C1206" (at 330.2000 175.2600 0) (effects (font (size 1.7780 1.7780)) hide)))
(wire (pts (xy 325.1200 175.2600) (xy 322.5800 175.2600)) (stroke (width 0) (type default)))
(label "FOUT" (at 322.5800 175.2600 180) (effects (font (size 1.5113 1.5113)) (justify right bottom)))
(wire (pts (xy 335.2800 175.2600) (xy 337.8200 175.2600)) (stroke (width 0) (type default)))
(label "OACX" (at 337.8200 175.2600 0) (effects (font (size 1.5113 1.5113)) (justify left bottom)))
(symbol (lib_id "Piezo_Local:R_H") (at 360.6800 175.2600 0) (unit 1)
 (in_bom yes) (on_board yes) (dnp no)
 (property "Reference" "R13" (at 360.6800 167.6400 0) (effects (font (size 1.6002 1.6002)) ))
 (property "Value" "100R" (at 360.6800 185.4200 0) (effects (font (size 1.5113 1.5113)) ))
 (property "Footprint" "Piezo_PCB:R1206" (at 360.6800 175.2600 0) (effects (font (size 1.7780 1.7780)) hide)))
(wire (pts (xy 355.6000 175.2600) (xy 353.0600 175.2600)) (stroke (width 0) (type default)))
(label "OACX" (at 353.0600 175.2600 180) (effects (font (size 1.5113 1.5113)) (justify right bottom)))
(wire (pts (xy 365.7600 175.2600) (xy 368.3000 175.2600)) (stroke (width 0) (type default)))
(label "OUT_AC" (at 368.3000 175.2600 0) (effects (font (size 1.5113 1.5113)) (justify left bottom)))
(symbol (lib_id "Piezo_Local:Conn_2") (at 391.1600 175.2600 0) (unit 1)
 (in_bom yes) (on_board yes) (dnp no)
 (property "Reference" "J4" (at 391.1600 167.6400 0) (effects (font (size 1.6002 1.6002)) ))
 (property "Value" "OUT_AC (PCM1808)" (at 391.1600 185.4200 0) (effects (font (size 1.5113 1.5113)) ))
 (property "Footprint" "Piezo_PCB:Header_1x02" (at 391.1600 175.2600 0) (effects (font (size 1.7780 1.7780)) hide)))
(wire (pts (xy 386.0800 175.2600) (xy 383.5400 175.2600)) (stroke (width 0) (type default)))
(label "OUT_AC" (at 383.5400 175.2600 180) (effects (font (size 1.5113 1.5113)) (justify right bottom)))
(wire (pts (xy 386.0800 180.3400) (xy 383.5400 180.3400)) (stroke (width 0) (type default)))
(label "GND" (at 383.5400 180.3400 180) (effects (font (size 1.5113 1.5113)) (justify right bottom)))
(text "5   POWER: regulated 3.3 V from the ESP32 board; R12/C3 filter; C2/C12 at pin 8 of U1/U2" (at 30.0000 205.0000 0) (effects (font (size 2.3114 2.3114)) (justify left top)))
(symbol (lib_id "Piezo_Local:Conn_2") (at 40.6400 228.6000 0) (unit 1)
 (in_bom yes) (on_board yes) (dnp no)
 (property "Reference" "J2" (at 40.6400 220.9800 0) (effects (font (size 1.6002 1.6002)) ))
 (property "Value" "3V3 IN" (at 40.6400 238.7600 0) (effects (font (size 1.5113 1.5113)) ))
 (property "Footprint" "Piezo_PCB:Header_1x02" (at 40.6400 228.6000 0) (effects (font (size 1.7780 1.7780)) hide)))
(wire (pts (xy 35.5600 228.6000) (xy 33.0200 228.6000)) (stroke (width 0) (type default)))
(label "V33" (at 33.0200 228.6000 180) (effects (font (size 1.5113 1.5113)) (justify right bottom)))
(wire (pts (xy 35.5600 233.6800) (xy 33.0200 233.6800)) (stroke (width 0) (type default)))
(label "GND" (at 33.0200 233.6800 180) (effects (font (size 1.5113 1.5113)) (justify right bottom)))
(symbol (lib_id "Piezo_Local:R_H") (at 71.1200 228.6000 0) (unit 1)
 (in_bom yes) (on_board yes) (dnp no)
 (property "Reference" "R12" (at 71.1200 220.9800 0) (effects (font (size 1.6002 1.6002)) ))
 (property "Value" "10R" (at 71.1200 238.7600 0) (effects (font (size 1.5113 1.5113)) ))
 (property "Footprint" "Piezo_PCB:R1206" (at 71.1200 228.6000 0) (effects (font (size 1.7780 1.7780)) hide)))
(wire (pts (xy 66.0400 228.6000) (xy 63.5000 228.6000)) (stroke (width 0) (type default)))
(label "V33" (at 63.5000 228.6000 180) (effects (font (size 1.5113 1.5113)) (justify right bottom)))
(wire (pts (xy 76.2000 228.6000) (xy 78.7400 228.6000)) (stroke (width 0) (type default)))
(label "AVDD" (at 78.7400 228.6000 0) (effects (font (size 1.5113 1.5113)) (justify left bottom)))
(symbol (lib_id "Piezo_Local:C_V") (at 99.0600 231.1400 0) (unit 1)
 (in_bom yes) (on_board yes) (dnp no)
 (property "Reference" "C3" (at 99.0600 223.5200 0) (effects (font (size 1.6002 1.6002)) ))
 (property "Value" "22u" (at 99.0600 241.3000 0) (effects (font (size 1.5113 1.5113)) ))
 (property "Footprint" "Piezo_PCB:C1206" (at 99.0600 231.1400 0) (effects (font (size 1.7780 1.7780)) hide)))
(wire (pts (xy 99.0600 226.0600) (xy 99.0600 223.5200)) (stroke (width 0) (type default)))
(label "AVDD" (at 99.0600 223.5200 90) (effects (font (size 1.5113 1.5113)) (justify left bottom)))
(wire (pts (xy 99.0600 236.2200) (xy 99.0600 238.7600)) (stroke (width 0) (type default)))
(label "GND" (at 99.0600 238.7600 270) (effects (font (size 1.5113 1.5113)) (justify right bottom)))
(symbol (lib_id "Piezo_Local:C_V") (at 124.4600 231.1400 0) (unit 1)
 (in_bom yes) (on_board yes) (dnp no)
 (property "Reference" "C2" (at 124.4600 223.5200 0) (effects (font (size 1.6002 1.6002)) ))
 (property "Value" "100n" (at 124.4600 241.3000 0) (effects (font (size 1.5113 1.5113)) ))
 (property "Footprint" "Piezo_PCB:C1206" (at 124.4600 231.1400 0) (effects (font (size 1.7780 1.7780)) hide)))
(wire (pts (xy 124.4600 226.0600) (xy 124.4600 223.5200)) (stroke (width 0) (type default)))
(label "AVDD" (at 124.4600 223.5200 90) (effects (font (size 1.5113 1.5113)) (justify left bottom)))
(wire (pts (xy 124.4600 236.2200) (xy 124.4600 238.7600)) (stroke (width 0) (type default)))
(label "GND" (at 124.4600 238.7600 270) (effects (font (size 1.5113 1.5113)) (justify right bottom)))
(symbol (lib_id "Piezo_Local:C_V") (at 149.8600 231.1400 0) (unit 1)
 (in_bom yes) (on_board yes) (dnp no)
 (property "Reference" "C12" (at 149.8600 223.5200 0) (effects (font (size 1.6002 1.6002)) ))
 (property "Value" "100n" (at 149.8600 241.3000 0) (effects (font (size 1.5113 1.5113)) ))
 (property "Footprint" "Piezo_PCB:C1206" (at 149.8600 231.1400 0) (effects (font (size 1.7780 1.7780)) hide)))
(wire (pts (xy 149.8600 226.0600) (xy 149.8600 223.5200)) (stroke (width 0) (type default)))
(label "AVDD" (at 149.8600 223.5200 90) (effects (font (size 1.5113 1.5113)) (justify left bottom)))
(wire (pts (xy 149.8600 236.2200) (xy 149.8600 238.7600)) (stroke (width 0) (type default)))
(label "GND" (at 149.8600 238.7600 270) (effects (font (size 1.5113 1.5113)) (justify right bottom)))
(symbol (lib_id "Piezo_Local:MCP6002_DIP") (at 185.4200 231.1400 0) (unit 3)
 (in_bom yes) (on_board yes) (dnp no)
 (property "Reference" "U1" (at 185.4200 223.5200 0) (effects (font (size 1.6002 1.6002)) ))
 (property "Value" "MCP6002-I/P" (at 185.4200 241.3000 0) (effects (font (size 1.5113 1.5113)) ))
 (property "Footprint" "Piezo_PCB:DIP8" (at 185.4200 231.1400 0) (effects (font (size 1.7780 1.7780)) hide)))
(wire (pts (xy 185.4200 223.5200) (xy 185.4200 220.9800)) (stroke (width 0) (type default)))
(label "AVDD" (at 185.4200 220.9800 90) (effects (font (size 1.5113 1.5113)) (justify left bottom)))
(wire (pts (xy 185.4200 238.7600) (xy 185.4200 241.3000)) (stroke (width 0) (type default)))
(label "GND" (at 185.4200 241.3000 270) (effects (font (size 1.5113 1.5113)) (justify right bottom)))
(symbol (lib_id "Piezo_Local:MCP6002_DIP") (at 215.9000 231.1400 0) (unit 3)
 (in_bom yes) (on_board yes) (dnp no)
 (property "Reference" "U2" (at 215.9000 223.5200 0) (effects (font (size 1.6002 1.6002)) ))
 (property "Value" "MCP6002-I/P" (at 215.9000 241.3000 0) (effects (font (size 1.5113 1.5113)) ))
 (property "Footprint" "Piezo_PCB:DIP8" (at 215.9000 231.1400 0) (effects (font (size 1.7780 1.7780)) hide)))
(wire (pts (xy 215.9000 223.5200) (xy 215.9000 220.9800)) (stroke (width 0) (type default)))
(label "AVDD" (at 215.9000 220.9800 90) (effects (font (size 1.5113 1.5113)) (justify left bottom)))
(wire (pts (xy 215.9000 238.7600) (xy 215.9000 241.3000)) (stroke (width 0) (type default)))
(label "GND" (at 215.9000 241.3000 270) (effects (font (size 1.5113 1.5113)) (justify right bottom)))
(symbol (lib_id "Piezo_Local:PWR_FLAG") (at 254.0000 236.2200 0) (unit 1)
 (in_bom yes) (on_board yes) (dnp no)
 (property "Reference" "#FLG01" (at 254.0000 228.6000 0) (effects (font (size 1.6002 1.6002)) ))
 (property "Value" "PWR_FLAG" (at 254.0000 246.3800 0) (effects (font (size 1.5113 1.5113)) ))
 (property "Footprint" "" (at 254.0000 236.2200 0) (effects (font (size 1.7780 1.7780)) hide)))
(wire (pts (xy 254.0000 236.2200) (xy 254.0000 238.7600)) (stroke (width 0) (type default)))
(label "V33" (at 254.0000 238.7600 270) (effects (font (size 1.5113 1.5113)) (justify right bottom)))
(symbol (lib_id "Piezo_Local:PWR_FLAG") (at 284.4800 236.2200 0) (unit 1)
 (in_bom yes) (on_board yes) (dnp no)
 (property "Reference" "#FLG02" (at 284.4800 228.6000 0) (effects (font (size 1.6002 1.6002)) ))
 (property "Value" "PWR_FLAG" (at 284.4800 246.3800 0) (effects (font (size 1.5113 1.5113)) ))
 (property "Footprint" "" (at 284.4800 236.2200 0) (effects (font (size 1.7780 1.7780)) hide)))
(wire (pts (xy 284.4800 236.2200) (xy 284.4800 238.7600)) (stroke (width 0) (type default)))
(label "GND" (at 284.4800 238.7600 270) (effects (font (size 1.5113 1.5113)) (justify right bottom)))
(symbol (lib_id "Piezo_Local:PWR_FLAG") (at 314.9600 236.2200 0) (unit 1)
 (in_bom yes) (on_board yes) (dnp no)
 (property "Reference" "#FLG03" (at 314.9600 228.6000 0) (effects (font (size 1.6002 1.6002)) ))
 (property "Value" "PWR_FLAG" (at 314.9600 246.3800 0) (effects (font (size 1.5113 1.5113)) ))
 (property "Footprint" "" (at 314.9600 236.2200 0) (effects (font (size 1.7780 1.7780)) hide)))
(wire (pts (xy 314.9600 236.2200) (xy 314.9600 238.7600)) (stroke (width 0) (type default)))
(label "AVDD" (at 314.9600 238.7600 270) (effects (font (size 1.5113 1.5113)) (justify right bottom)))
(text "PIEZO VIBRATION FRONT END  /  REV D" (at 15.2400 12.7000 0) (effects (font (size 3.556 3.556)) (justify left top)))
(text "3.3 V  |  one piezo  |  gain 11/48 (JP1)  |  4-pole Butterworth ~15 kHz  |  ESP32-S3 ADC 80 kS/s or PCM1808 48 kS/s" (at 15.2400 22.8600 0) (effects (font (size 1.9558 1.9558)) (justify left top)))
(text "Rev D vs Rev C: C1 removed (piezo blocks DC); BAV199 -> BAV99 (available in Baghdad); E24 filter values; R14 + JP1 gain select; C5 47p; separate DC (J3) and AC (J4) outputs." (at 15.2400 270.0000 0) (effects (font (size 1.9558 1.9558)) (justify left top)))
(text "DESIGN STATUS: calculated prototype, not bench-validated. All filter capacitors C0G/NP0 or film." (at 15.2400 280.0000 0) (effects (font (size 1.9558 1.9558)) (justify left top))))
